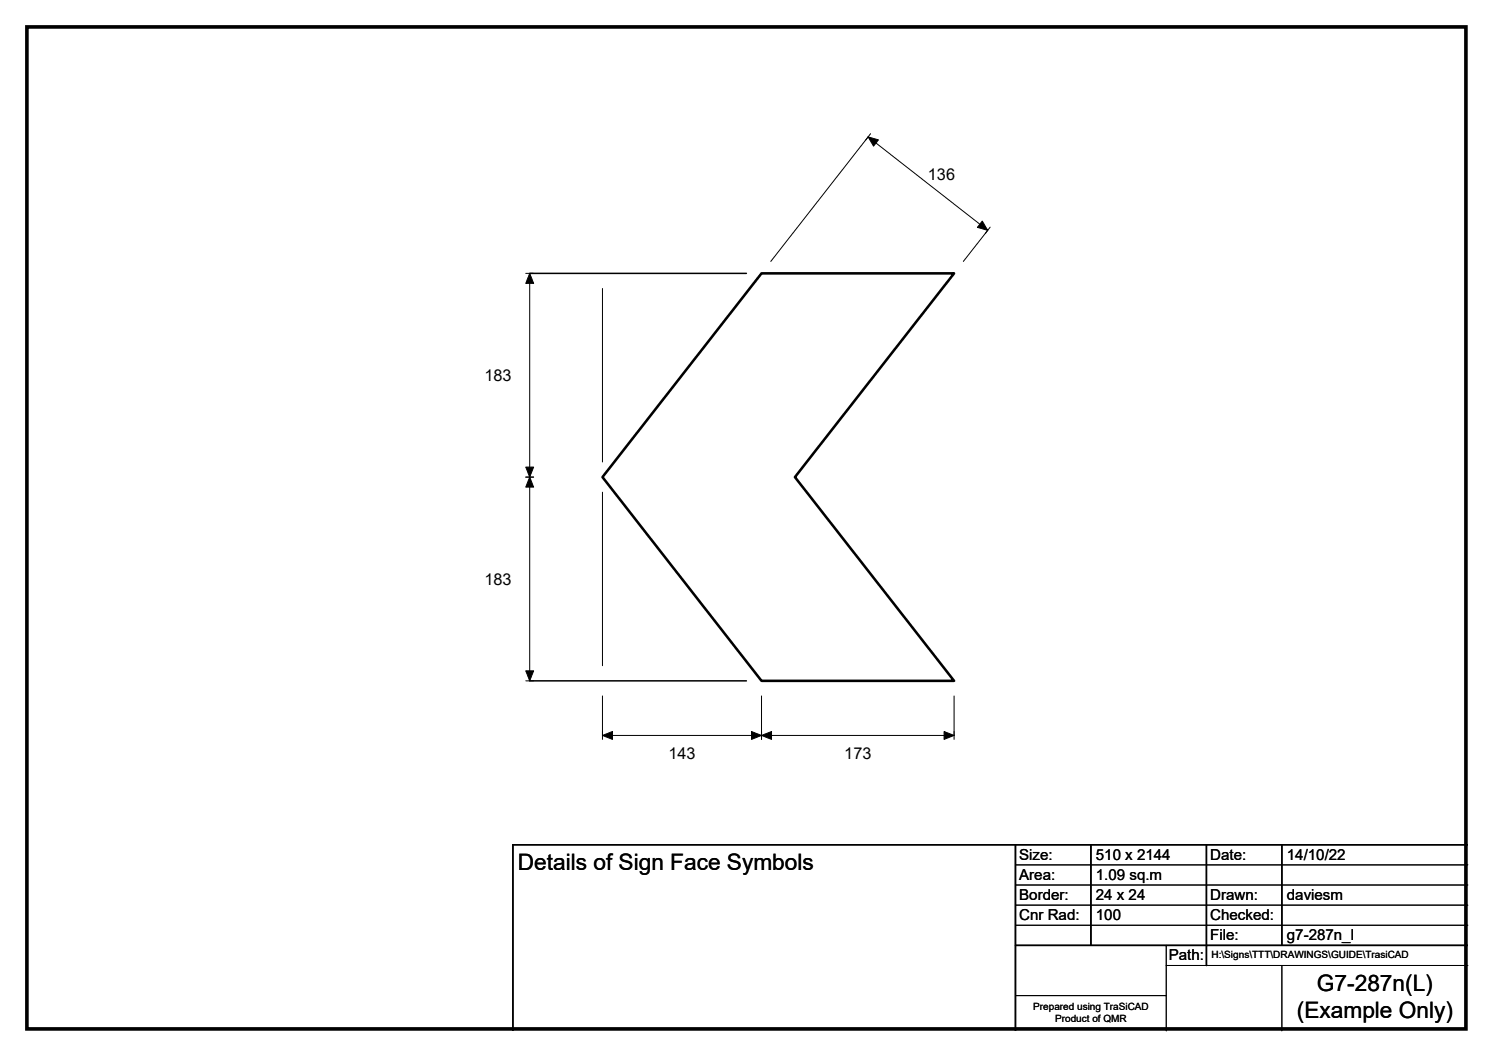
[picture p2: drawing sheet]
<svg xmlns="http://www.w3.org/2000/svg" width="297mm" height="210mm" viewBox="0 0 297 210" stroke-linecap="round" stroke-linejoin="round" font-family="sans-serif">
<path d="M105.4 54.4h43.1M105.4 135.4h43.1M202 168v37M217 168v20M240 168v24M255 168v20M292 168h-190v37M202 188h90" fill="none" stroke="#000" stroke-width=".3"/>
<g fill="none" stroke="#000" stroke-width=".2">
<path d="M173.2 26.6l-1 1.3M104.6 54.4h1.6M105.4 54.4v81M119.9 57.4v34.5M153.3 52l19.4-24.8 23.8 18.6-4.8 6.2M197 45.2l-1 1.2M104.6 94.9h1.6M119.9 97.9v34.5M104.6 135.4h1.6M119.9 138.4v8.6M151.5 138.4v8.6M189.8 138.4v8.6"/>
<path d="M119.9 146.2h69.9M202 172h90M202 176h90M202 180h90M202 184h90M202 198h30M232 192h60M232 188v17M255 192v13"/>
</g>
<path d="M172.7 27.2l2.1 .6-1 1.3zM105.4 54.4l.8 1.9h-1.6zM195.4 44l1.1 1.8-2-.6zM104.6 92.9h1.6l-.8 2zM105.4 94.9l.8 2h-1.6zM104.6 133.4h1.6l-.8 2zM119.9 146.2l2-.7v1.5zM151.5 146.2l2-.7v1.5zM149.5 145.5l2 .7-2 .8zM187.8 145.5l2 .7-2 .8z" fill="#000" stroke="#000" stroke-width=".2"/>
<path d="M151.5 54.4h38.3l-31.6 40.5 31.6 40.5h-38.3l-31.6-40.5z" fill="none" stroke="#000" stroke-width=".51"/>
<path d="M5.4 5.4h286.3v199.2h-286.3z" fill="none" stroke="#000" stroke-width=".72"/>
<g font-size="4.5">
<text x="103" y="173">Details of Sign Face Symbols</text>
<text x="262" y="197.1">G7-287n(L)</text>
<text x="258" y="202.5">(Example Only)</text>
</g>
<g font-size="3.2">
<text x="184.6" y="35.8">136</text>
<text x="96.4" y="75.7">183</text>
<text x="96.4" y="116.2">183</text>
<text x="133" y="150.9">143</text>
<text x="168" y="150.9">173</text>
</g>
<g font-size="3">
<text x="202.8" y="170.9">Size:</text>
<text x="218" y="170.9">510 x 2144</text>
<text x="240.8" y="170.9">Date:</text>
<text x="256" y="170.9">14/10/22</text>
<text x="202.8" y="174.9">Area:</text>
<text x="202.8" y="178.9">Border:</text>
<text x="218" y="174.9">1.09 sq.m</text>
<text x="218" y="178.9">24 x 24</text>
<text x="240.8" y="178.9">Drawn:</text>
<text x="256" y="178.9">daviesm</text>
<text x="202.8" y="182.9">Cnr Rad:</text>
<text x="218" y="182.9">100</text>
<text x="240.8" y="182.9">Checked:</text>
<text x="232.5" y="190.9">Path:</text>
<text x="240.8" y="186.9">File:</text>
<text x="256" y="186.9">g7-287n_l</text>
</g>
<g font-size="2">
<text x="241" y="190.5">H:\Signs\TTT\DRAWINGS\GUIDE\TrasiCAD</text>
<text x="205.6" y="200.8">Prepared using TraSiCAD</text>
<text x="209.9" y="203.2">Product of QMR</text>
</g>
</svg>
